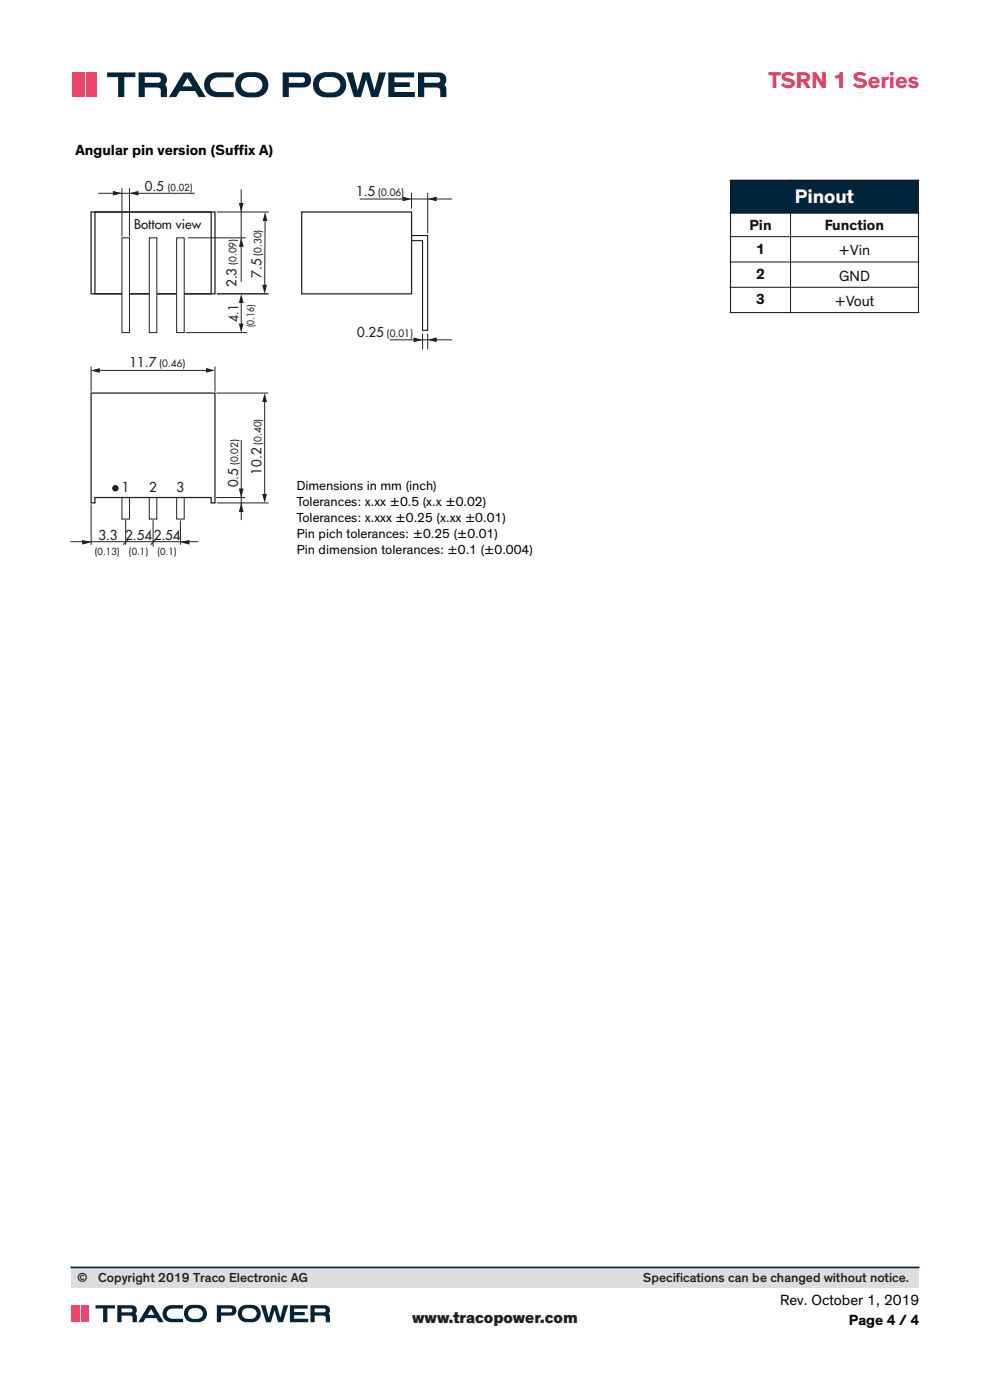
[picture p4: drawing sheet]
<svg xmlns="http://www.w3.org/2000/svg" width="210mm" height="297mm" viewBox="0 0 210 297" stroke-linecap="round" stroke-linejoin="round" font-family="sans-serif">
<path d="M19.3 45h26.3v17.3h-26.3zM20.1 45h24.7v17.3h-24.7zM19.3 83.4h26.3v23.3h-.8v-1.2h-24.7v1.2h-.8z" fill="none" stroke="#231f20" stroke-width=".26"/>
<path d="M25.9 105.5h1.6v4.6h-1.6zM31.7 105.5h1.6v4.6h-1.6zM37.5 105.5h1.6v4.6h-1.6z" fill="none" stroke="#231f20" stroke-width=".21"/>
<path d="M25.9 50.5h1.6v20.1h-1.6z" fill="#fff"/>
<path d="M25.9 50.5h1.6v20.1h-1.6z" fill="none" stroke="#231f20" stroke-width=".21"/>
<path d="M31.7 50.5h1.6v20.1h-1.6z" fill="#fff"/>
<path d="M31.7 50.5h1.6v20.1h-1.6z" fill="none" stroke="#231f20" stroke-width=".21"/>
<path d="M37.5 50.5h1.6v20.1h-1.6z" fill="#fff"/>
<path d="M37.5 50.5h1.6v20.1h-1.6zM46 83.4h10.8M46.1 106.7h10.8" fill="none" stroke="#231f20" stroke-width=".21"/>
<g fill="#231f20">
<path d="M55.6 104.8h1l-.5 1.9z"/>
<path d="M56.1 83.4l.5 1.9h-1z"/>
</g>
<path d="M51.2 93.5v16.7M56.1 84.8v21.1M45.9 105.5h6" fill="none" stroke="#231f20" stroke-width=".21"/>
<g fill="#231f20">
<path d="M51.2 106.7l.5 1.9h-1z"/>
<path d="M50.7 103.6h1l-.5 1.9z"/>
<path d="M38.3 115l1.9-.5v1z"/>
</g>
<path d="M15 114.9h26.9M19.3 107.1v8.4M26.7 110.4v5.1M27.1 114.6l-.9 .9M32.5 110.5v5.4M32.9 114.6l-.9 .9M38.3 110.5v5" fill="none" stroke="#231f20" stroke-width=".21"/>
<path d="M17.4 114.5l1.9 .5-1.9 .5z" fill="#231f20"/>
<path d="M19.3 77.9v5.1" fill="none" stroke="#231f20" stroke-width=".21"/>
<g fill="#231f20">
<path d="M43.7 78.1l1.9 .5-1.9 .5z"/>
<path d="M19.3 78.6l1.9-.5v1z"/>
</g>
<path d="M46.1 45h10.8M20.5 78.6h23.5M45.6 77.9v5.1M46.1 62.3h10.8" fill="none" stroke="#231f20" stroke-width=".21"/>
<g fill="#231f20">
<path d="M55.6 60.4h1l-.5 1.9z"/>
<path d="M56.2 45l.5 1.9h-1z"/>
</g>
<path d="M40 50.5h12M51.2 40.3v19.4M56.2 46.4l-.1 15.2" fill="none" stroke="#231f20" stroke-width=".21"/>
<g fill="#231f20">
<path d="M51.2 50.5l.5 1.9h-1z"/>
<path d="M50.7 43.1h1l-.5 1.9z"/>
</g>
<path d="M25.9 40v10.1M27.5 40v10.1" fill="none" stroke="#231f20" stroke-width=".21"/>
<path d="M27.5 41l1.9-.5v1z" fill="#231f20"/>
<path d="M21 41h20.2" fill="none" stroke="#231f20" stroke-width=".21"/>
<g fill="#231f20">
<path d="M24 40.5l1.9 .5-1.9 .5z"/>
<path d="M50.7 68.6h1l-.5 2z"/>
<circle cx="24.5" cy="103.6" r=".69"/>
</g>
<path d="M39.5 70.6h12.8M46.1 62.3h10.8M51.2 63.6v6.4" fill="none" stroke="#231f20" stroke-width=".21"/>
<path d="M51.2 62.4l.5 1.9h-1z" fill="#231f20"/>
<path d="M82.8 72.1h13M89.6 70.9v3.1M90.7 70.9v3.1" fill="none" stroke="#231f20" stroke-width=".21"/>
<g fill="#231f20">
<path d="M87.7 71.6l1.9 .5-1.9 .5z"/>
<path d="M90.7 72.1l1.9-.5v1z"/>
</g>
<path d="M64 45h23.3v17.3h-23.3z" fill="none" stroke="#231f20" stroke-width=".26"/>
<path d="M87.3 50h3.4v20.1h-1.1v-19h-2.3" fill="none" stroke="#000" stroke-width=".21"/>
<path d="M76.4 42.2h19.4M87.3 41v3.1M90.7 41v8.4" fill="none" stroke="#231f20" stroke-width=".21"/>
<g fill="#231f20">
<path d="M85.4 41.7l1.9 .5-1.9 .5z"/>
<path d="M90.7 42.2l1.9-.5v1z"/>
</g>
<path d="M155 38.2h39.8v7h-39.8z" fill="#00243a"/>
<g fill="none" stroke="#101315" stroke-width=".21">
<path d="M154.9 38.2h40M155 38.3v6.9M194.8 38.3v6.9M154.9 45.2h40M154.9 50.2h40M154.9 55.6h40M155 45.3v4.8M155 50.3v5.2M155 55.6v5.3M167.7 45.3v4.8M167.7 50.3v5.2M167.7 55.6v5.3"/>
<path d="M194.8 45.3v4.8M194.8 50.3v5.2M194.8 55.6v5.3M154.9 60.9h40M154.9 66.3h40M155 61v5.2M167.7 61v5.2M194.8 61v5.2"/>
</g>
<g fill="#00243a">
<path d="M82.4 15.4h5.4v1h-4.1v1.1h3.2v1h-3.2v1h4.3v1.1h-5.6z"/>
<path d="M44.2 16a6.7 6.7 0 0 1 4-.6h1.4v1h-3.2a1.59 1.59 0 0 0-1.9 1.6 1.59 1.59 0 0 0 1.9 1.5h3.2v1.1h-3.5a2.64 2.64 0 0 1-2.6-1.6 2.64 2.64 0 0 1 .7-3z"/>
<path d="M22.7 15.4h6v1h-2.3v4.2h-1.3v-4.2h-2.4z"/>
<path d="M73.4 15.4h1.5l1 3.8 1-3.8h1.5l1 3.8 1.1-3.8h1.4l-1.7 5.2h-1.4l-1.1-3.7-1.1 3.7h-1.5z"/>
<path d="M39.8 16.6l1 1.7h-2.1zM39 15.4l-3.2 5.2h1.6l.7-1.3h3.3l.8 1.3h1.5l-3.2-5.2z"/>
<path d="M51.6 16.8a3 3 0 0 1 3.8 .4 1.69 1.69 0 0 1-.1 1.8 1.69 1.69 0 0 1-1.8 .6 1.8 1.8 0 0 1-1.9-.4 1.8 1.8 0 0 1-.3-2zM50.7 15.9a2.71 2.71 0 0 0-.6 3.1 2.71 2.71 0 0 0 2.6 1.7 3.9 3.9 0 0 0 3.7-1.1 2.69 2.69 0 0 0 .2-2.9 2.69 2.69 0 0 0-2.5-1.4 4.3 4.3 0 0 0-3.4 .6z"/>
<path d="M68.1 16.8a3 3 0 0 1 3.9 .4 1.69 1.69 0 0 1-.2 1.8 1.69 1.69 0 0 1-1.7 .6 1.8 1.8 0 0 1-2-.4 1.8 1.8 0 0 1-.3-2zM67.3 15.9a2.71 2.71 0 0 0-.7 3.1 2.71 2.71 0 0 0 2.6 1.7 3.9 3.9 0 0 0 3.7-1.1 2.69 2.69 0 0 0 .2-2.9 2.69 2.69 0 0 0-2.4-1.4 4.3 4.3 0 0 0-3.4 .6z"/>
</g>
<g fill="#00243a">
<path d="M61.3 16.4h2.8a.6 .6 0 0 1 .6 .6 .6 .6 0 0 1-.6 .6h-2.8zM60 15.4v5.2h1.3v-2h3a1.59 1.59 0 0 0 1.7-1.6 1.59 1.59 0 0 0-1.7-1.6z" fill-rule="evenodd"/>
<path d="M90 16.4h2.8a.6 .6 0 0 1 .6 .6 .6 .6 0 0 1-.6 .6h-2.8zM88.7 15.4v5.2h1.3v-2h2.6a.78 .78 0 0 1 .8 1v1h1.3l-.1-2.1-.3-.5a1.55 1.55 0 0 0 .2-1.8 1.55 1.55 0 0 0-1.5-.8z" fill-rule="evenodd"/>
<path d="M30.7 16.4h2.8a.6 .6 0 0 1 .6 .6 .6 .6 0 0 1-.6 .6h-2.8zM29.4 15.4v5.2h1.3v-2h2.6a.78 .78 0 0 1 .8 1v1h1.3l-.1-2.1-.3-.5a1.55 1.55 0 0 0 .3-1.8 1.55 1.55 0 0 0-1.6-.8z" fill-rule="evenodd"/>
</g>
<g fill="#ed466c">
<path d="M15.3 15.4h2.2v5.2h-2.2z"/>
<path d="M18.3 15.4h2.1v5.2h-2.1z"/>
</g>
<path d="M17.9 15.4v5.2" fill="none" stroke="#ed466c" stroke-width=".29"/>
<path d="M15.1 268.9h179.8v4.4h-179.8z" fill="#dcdddf"/>
<path d="M15.1 268.9h179.8" fill="none" stroke="#00243a" stroke-width=".35"/>
<g fill="#00243a">
<path d="M61.5 276.9h3.8v.7h-2.9v.7h2.2v.7h-2.2v.8h3v.7h-3.9z"/>
<path d="M35 277.4a4.6 4.6 0 0 1 3.2-.5h.6v.7h-2.2a1.1 1.1 0 0 0-1.3 1.1 1.1 1.1 0 0 0 1.3 1.1h2.2v.7h-2.4a1.82 1.82 0 0 1-1.8-1 1.82 1.82 0 0 1 .4-2.1z"/>
<path d="M20.3 276.9h4.1v.7h-1.6v2.9h-.9v-2.9h-1.6z"/>
<path d="M55.3 276.9h1l.7 2.6 .7-2.6h1l.8 2.6 .7-2.6h.9l-1.1 3.6h-1l-.8-2.6-.7 2.6h-1z"/>
<path d="M32 277.7l.8 1.2h-1.5zM31.5 276.9l-2.2 3.6h1.1l.5-.9h2.3l.5 .9h1l-2.1-3.6z"/>
<path d="M40.3 277.8a2.03 2.03 0 0 1 2.7 .5 1.32 1.32 0 0 1-1.8 1.5 1.15 1.15 0 0 1-1.2-.7 1.15 1.15 0 0 1 .3-1.3zM39.5 277.4a1.87 1.87 0 0 0-.3 2 1.87 1.87 0 0 0 1.8 1.1 2.5 2.5 0 0 0 2.7-.9 1.86 1.86 0 0 0-1.7-2.8 2.72 2.72 0 0 0-2.5 .6z"/>
<path d="M51.7 277.8a2.03 2.03 0 0 1 2.7 .5 1.32 1.32 0 0 1-1.8 1.5 1.15 1.15 0 0 1-1.2-.7 1.15 1.15 0 0 1 .3-1.3zM50.9 277.4a1.87 1.87 0 0 0-.3 2 1.87 1.87 0 0 0 1.8 1.1 2.5 2.5 0 0 0 2.7-.9 1.86 1.86 0 0 0-1.7-2.8 2.72 2.72 0 0 0-2.5 .6z"/>
</g>
<g fill="#00243a">
<path d="M46.9 277.6h2.2a.42 .42 0 0 1 .1 .5 .42 .42 0 0 1-.4 .3h-1.9zM46 276.9v3.6h.9v-1.4h2.1a1.1 1.1 0 0 0 1.2-1.1 1.1 1.1 0 0 0-1.2-1.1z" fill-rule="evenodd"/>
<path d="M66.8 277.6h2.1a.43 .43 0 0 1 .2 .5 .43 .43 0 0 1-.4 .3h-1.9zM65.8 276.9v3.6h1v-1.4h1.8a1.03 1.03 0 0 1 .5 1.4h.9v-1.1l-.3-.7a1.07 1.07 0 0 0 .2-1.2 1.07 1.07 0 0 0-1.1-.6z" fill-rule="evenodd"/>
<path d="M25.8 277.6h2.1a.43 .43 0 0 1 .2 .5 .43 .43 0 0 1-.4 .3h-1.9zM24.9 276.9v3.6h.9v-1.4h1.8a1.03 1.03 0 0 1 .5 1.4h.9v-1.1l-.3-.7a1.07 1.07 0 0 0 .2-1.2 1.07 1.07 0 0 0-1.1-.6z" fill-rule="evenodd"/>
</g>
<g fill="#ec476c">
<path d="M15.1 276.9h1.5v3.6h-1.5z"/>
<path d="M17.2 276.9h1.5v3.6h-1.5z"/>
</g>
<path d="M16.9 276.9v3.6" fill="none" stroke="#ec476c" stroke-width=".21"/>
<text font-size="4.9" fill="#e53d63" x="163" y="18.7">TSRN 1 Series</text>
<text font-size="4.2" fill="#fff" x="168.6" y="43.2">Pinout</text>
<text font-size="3.5" fill="#231f20" x="87.4" y="280.7">www.tracopower.com</text>
<g font-size="3.2">
<text x="16" y="33">Angular pin version (Suffix A)</text>
<text x="165.5" y="276.9">Rev. October 1, 2019</text>
<text x="180.1" y="281.1">Page 4 / 4</text>
</g>
<g font-size="3.2" fill="#101315">
<text x="159" y="48.8">Pin</text>
<text x="160.4" y="53.8">1</text>
<text x="175" y="48.8">Function</text>
<text x="160.4" y="59.1">2</text>
<text x="177.9" y="54.2">+Vin</text>
<text x="178" y="59.5">GND</text>
<text x="160.4" y="64.5">3</text>
<text x="177.1" y="64.9">+Vout</text>
</g>
<g font-size="2.8" fill="#231f20">
<text x="30.7" y="40.6">0.5</text>
<text x="75.5" y="41.6">1.5</text>
<text x="28.4" y="48.5">Bottom view</text>
<text x="55.4" y="58.9" transform="rotate(-90 55.4 58.9)">7.5</text>
<text x="50.2" y="60.9" transform="rotate(-90 50.2 60.9)">2.3</text>
<text x="50.6" y="68.2" transform="rotate(-90 50.6 68.2)">4.1</text>
<text x="75.8" y="71.4">0.25</text>
<text x="27.5" y="78">11.7</text>
<text x="55.4" y="100.7" transform="rotate(-90 55.4 100.7)">10.2</text>
<text x="25.9" y="104.3">1</text>
<text x="31.7" y="104.3">2</text>
<text x="37.5" y="104.3">3</text>
<text x="50.5" y="103.4" transform="rotate(-90 50.5 103.4)">0.5</text>
<text x="20.9" y="114.6">3.3</text>
<text x="26.5" y="114.6">2.54</text>
<text x="32.6" y="114.6">2.54</text>
<text x="16.4" y="272">©</text>
<text x="20.8" y="272">Copyright 2019 Traco Electronic AG</text>
<text x="136.4" y="272">Specif</text>
<text x="143.4" y="272">ications can be changed without notice.</text>
</g>
<g font-size="2.8" fill="#000001">
<text x="62.9" y="103.9">Dimensions in mm (inch)</text>
<text x="62.9" y="107.3">Tolerances: x.xx ±0.5 (x.x ±0.02)</text>
<text x="62.9" y="110.7">Tolerances: x.xxx ±0.25 (x.xx ±0.01)</text>
<text x="62.9" y="114">Pin pich tolerances: ±0.25 (±0.01)</text>
<text x="62.9" y="117.4">Pin dimension tolerances: ±0.1 (±0.004)</text>
</g>
<g font-size="2.1" fill="#231f20">
<text x="80.2" y="41.6">(0.06)</text>
<text x="50.2" y="56.2" transform="rotate(-90 50.2 56.2)">(0.09)</text>
<text x="55.4" y="54.2" transform="rotate(-90 55.4 54.2)">(0.30)</text>
<text x="82.1" y="71.4">(0.01)</text>
<text x="33.8" y="78">(0.46)</text>
<text x="55.4" y="94.4" transform="rotate(-90 55.4 94.4)">(0.40)</text>
<text x="50.5" y="98.7" transform="rotate(-90 50.5 98.7)">(0.02)</text>
</g>
<g font-size="2" fill="#231f20">
<text x="35.6" y="40.6">(0.02)</text>
<text x="53.9" y="69.4" transform="rotate(-90 53.9 69.4)">(0.16)</text>
<text x="20.1" y="117.7">(0.13)</text>
<text x="27.4" y="117.7">(0.1)</text>
<text x="33.4" y="117.7">(0.1)</text>
</g>
</svg>
